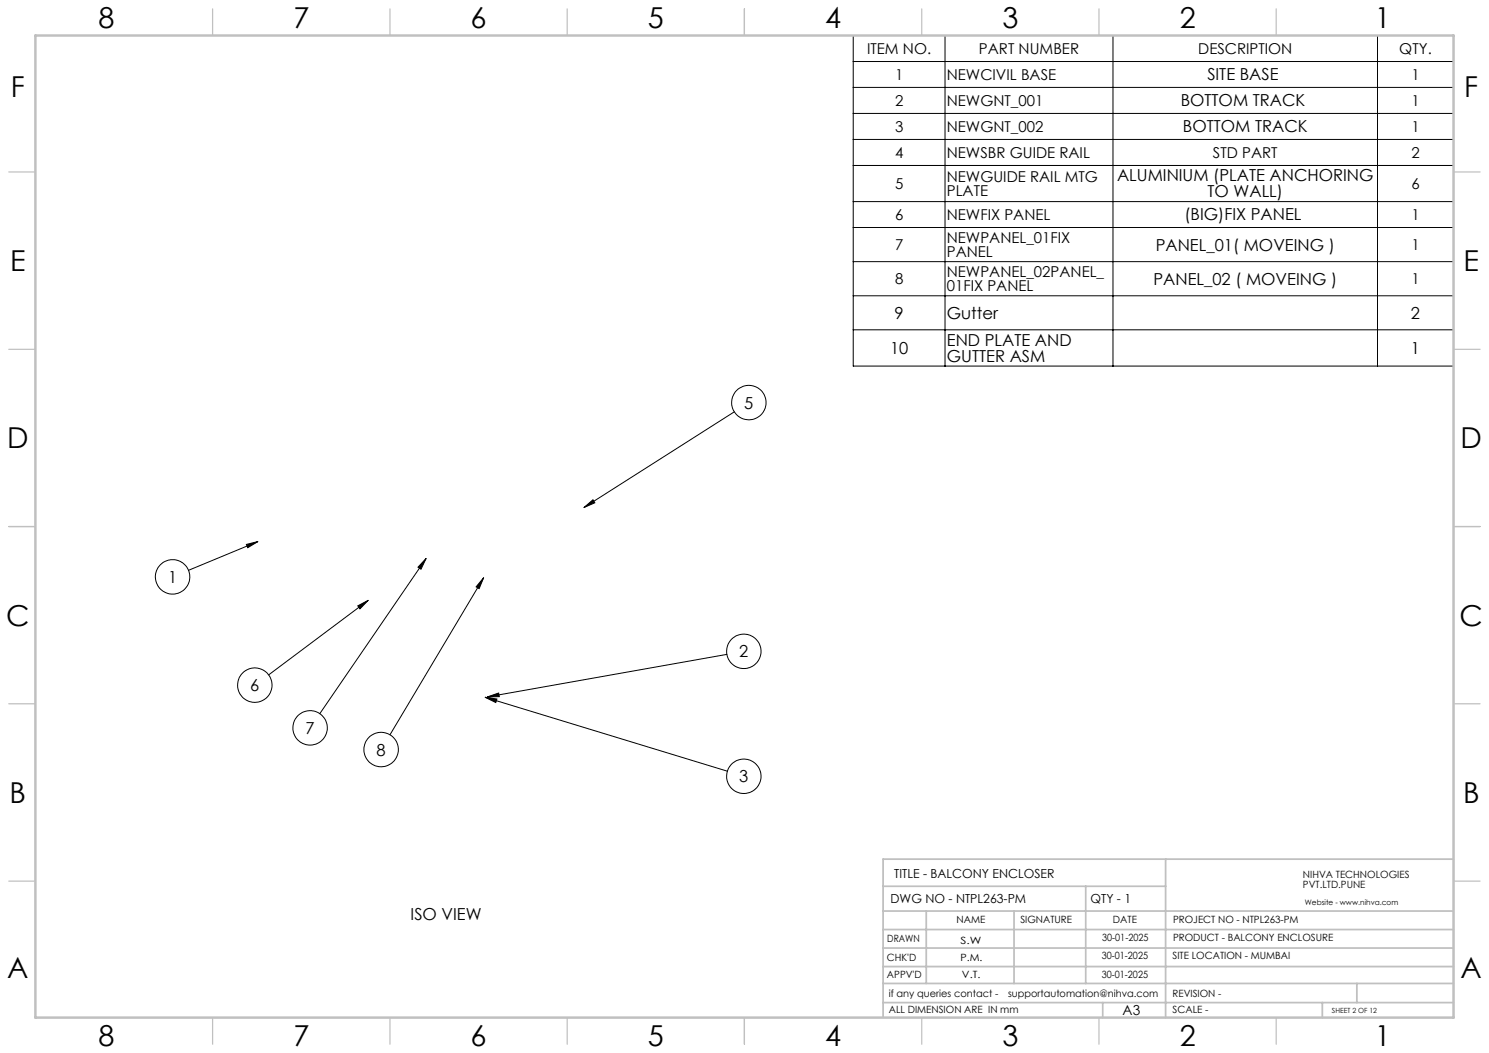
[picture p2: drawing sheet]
<svg xmlns="http://www.w3.org/2000/svg" width="420mm" height="297mm" viewBox="0 0 420 297" stroke-linecap="round" stroke-linejoin="round" font-family="sans-serif">
<g fill="none" stroke="#000" stroke-width=".28">
<path d="M240.7 10h169.3v93.3h-169.3zM240.7 17.4h169.3M266.6 10v93.3M313.9 10v93.3M388.5 10v93.3M240.7 24.7h169.3M240.7 32h169.3M240.7 39.3h169.3M240.7 46.7h169.3M240.7 56.9h169.3M240.7 64.2h169.3M240.7 73.8h169.3"/>
<path d="M240.7 83.4h169.3M240.7 93h169.3M207.1 116.2l-42.4 27M69.5 153.6l3.2-.9-2.8 1.8zM72.7 152.7l-19.5 8.2M120.2 157.5l-1.5 3-.8-.5zM120.2 157.5l-30 43.8M164.7 143.2l2.6-2.2 .5 .8zM100.9 170.9l3-1.6-2.4 2.4zM103.9 169.3l-28.1 21.1M136.4 162.9l-1.3 3.1-.8-.5zM136.4 162.9l-26.4 44.4"/>
<path d="M136.8 196.7l68.4 20.8M136.8 196.7l3.4 .5-.4 1zM137.5 196.6l3.2-1.1 .1 1zM205 184.6l-67.5 12"/>
<circle cx="211.2" cy="113.6" r="4.9"/>
<circle cx="48.7" cy="162.7" r="4.9"/>
<circle cx="71.9" cy="193.3" r="4.9"/>
<circle cx="209.8" cy="183.7" r="4.9"/>
<circle cx="87.5" cy="205.3" r="4.9"/>
<circle cx="107.5" cy="211.4" r="4.9"/>
<circle cx="209.8" cy="219" r="4.9"/>
</g>
<g fill="none" stroke="#c0c0c0" stroke-width=".35">
<path d="M60 2.5v7.5M110 2.5v7.5M160 2.5v7.5M210 2.5v7.5M260 2.5v7.5M310 2.5v7.5M360 2.5v7.5M2.5 48.5h7.5M410 48.5h7.5M2.5 98.5h7.5M410 98.5h7.5M2.5 148.5h7.5"/>
<path d="M410 148.5h7.5M2.5 198.5h7.5M410 198.5h7.5M2.5 248.5h7.5M410 248.5h7.5M60 287v7.5M110 287v7.5M160 287v7.5M210 287v7.5M260 287v7.5M310 287v7.5M360 287v7.5"/>
</g>
<g fill="none" stroke="#c0c0c0" stroke-width=".5">
<path d="M249.1 257h160.9M249.1 250h79.7M261.3 257v20.4M286 257v20.4M306.2 250v27.4M328.8 242.3v44.7M410 242.3h-160.9v44.7M249.1 272.6h160.9M249.1 267.4h160.9M249.1 262.2h160.9M249.1 277.4h160.9M382.7 277.4v5.4"/>
<path d="M249.1 282.8h160.9M311 282.8v4.2M373 282.8v4.2"/>
</g>
<path d="M10 10h400v277h-400z" fill="none" stroke="#c0c0c0" stroke-width=".7"/>
<path d="M69.5 153.6l3.2-.9-2.8 1.8zM100.9 170.9l3-1.6-2.4 2.4zM137.5 196.6l3.2-1.1 .1 1zM136.8 196.7l3.4 .5-.4 1zM120.2 157.5l-1.5 3-.8-.5zM136.4 162.9l-1.3 3.1-.8-.5zM164.7 143.2l2.6-2.2 .5 .8z" fill="#000"/>
<g font-size="8.1">
<text x="27.8" y="8">8</text>
<text x="82.8" y="8">7</text>
<text x="132.8" y="8">6</text>
<text x="182.8" y="8">5</text>
<text x="232.8" y="8">4</text>
<text x="282.8" y="8">3</text>
<text x="332.8" y="8">2</text>
<text x="387.8" y="8">1</text>
<text x="3" y="27.2">F</text>
<text x="413" y="27.2">F</text>
<text x="2.8" y="76.5">E</text>
<text x="412.8" y="76.5">E</text>
<text x="2" y="126.5">D</text>
<text x="412" y="126.5">D</text>
<text x="1.7" y="176.5">C</text>
<text x="411.7" y="176.5">C</text>
<text x="2.7" y="226.5">B</text>
<text x="412.7" y="226.5">B</text>
<text x="2" y="275.7">A</text>
<text x="412" y="275.7">A</text>
<text x="27.8" y="295">8</text>
<text x="82.8" y="295">7</text>
<text x="132.8" y="295">6</text>
<text x="182.8" y="295">5</text>
<text x="232.8" y="295">4</text>
<text x="282.8" y="295">3</text>
<text x="332.8" y="295">2</text>
<text x="387.8" y="295">1</text>
</g>
<g font-size="4.7">
<text x="340.6" y="22.7">SITE BASE</text>
<text x="333" y="30">BOTTOM TRACK</text>
<text x="333.7" y="37.3">BOTTOM TRACK</text>
<text x="315.1" y="51.2">ALUMINIUM (PLATE ANCHORING</text>
<text x="340.6" y="55.7">TO WALL)</text>
<text x="334.1" y="62.2">(BIG)FIX PANEL</text>
<text x="326" y="70.7">PANEL_01( MOVEING )</text>
<text x="325.3" y="80.3">PANEL_02 ( MOVEING )</text>
<text x="252.3" y="89.9">9</text>
<text x="267.1" y="89.9">Gutter</text>
<text x="398" y="89.9">2</text>
<text x="251" y="99.8">10</text>
<text x="267.1" y="97.5">END PLATE AND</text>
<text x="398" y="99.8">1</text>
<text x="267.1" y="102.1">GUTTER ASM</text>
<text x="210" y="115.2">5</text>
<text x="47.4" y="164.4">1</text>
<text x="208.5" y="185.4">2</text>
<text x="70.6" y="194.9">6</text>
<text x="86.2" y="207">7</text>
<text x="106.2" y="213.1">8</text>
<text x="208.5" y="220.6">3</text>
<text x="115.8" y="259.6">ISO VIEW</text>
</g>
<g font-size="4.2">
<text x="244.6" y="15.2">ITEM NO.</text>
<text x="276.1" y="15.2">PART NUMBER</text>
<text x="338" y="15.2">DESCRIPTION</text>
<text x="394.7" y="15.2">QTY.</text>
<text x="252.5" y="22.5">1</text>
<text x="267.1" y="22.5">NEWCIVIL BASE</text>
<text x="398.1" y="22.5">1</text>
<text x="252.5" y="29.8">2</text>
<text x="267.1" y="29.8">NEWGNT_001</text>
<text x="398.1" y="29.8">1</text>
<text x="252.5" y="37.2">3</text>
<text x="267.1" y="37.2">NEWGNT_002</text>
<text x="398.1" y="37.2">1</text>
<text x="252.5" y="44.5">4</text>
<text x="267.1" y="44.5">NEWSBR GUIDE RAIL</text>
<text x="342.1" y="44.5">STD PART</text>
<text x="398.1" y="44.5">2</text>
<text x="252.5" y="53.3">5</text>
<text x="267.1" y="51.2">NEWGUIDE RAIL MTG</text>
<text x="398.1" y="53.3">6</text>
<text x="267.1" y="55.3">PLATE</text>
<text x="252.5" y="62">6</text>
<text x="267.1" y="62">NEWFIX PANEL</text>
<text x="398.1" y="62">1</text>
<text x="252.5" y="70.5">7</text>
<text x="267.1" y="68.4">NEWPANEL_01FIX</text>
<text x="398.1" y="70.5">1</text>
<text x="267.1" y="72.6">PANEL</text>
<text x="252.5" y="80.1">8</text>
<text x="267.1" y="78.1">NEWPANEL_02PANEL_</text>
<text x="267.1" y="82.2">01FIX PANEL</text>
<text x="398.1" y="80.1">1</text>
</g>
<text font-size="3.9" x="316.7" y="286.4">A3</text>
<g font-size="3.5">
<text x="252.2" y="247.7">TITLE - BALCONY ENCLOSER</text>
<text x="251.2" y="254.8">DWG NO - NTPL263-PM</text>
<text x="307.6" y="254.8">QTY - 1</text>
</g>
<g font-size="2.8">
<text x="367.5" y="247.7">NIHVA TECHNOLOGIES</text>
<text x="367.5" y="250.5">PVT.LTD.PUNE</text>
<text x="269.8" y="260.4">NAME</text>
<text x="287.8" y="260.4">SIGNATURE</text>
<text x="313.9" y="260.5">DATE</text>
<text x="330.9" y="260.5">PROJECT NO - NTPL263-PM</text>
<text x="250.3" y="265.7">DRAWN</text>
<text x="270.9" y="266.1">S.W</text>
<text x="310.9" y="265.5">30-01-2025</text>
<text x="330.9" y="265.5">PRODUCT - BALCONY ENCLOSURE</text>
<text x="250.2" y="271.1">CHK'D</text>
<text x="250.2" y="275.8">APPV'D</text>
<text x="270.9" y="271.1">P.M.</text>
<text x="271.3" y="275.8">V.T.</text>
<text x="310.8" y="270.6">30-01-2025</text>
<text x="310.8" y="275.8">30-01-2025</text>
<text x="330.7" y="270.6">SITE LOCATION - MUMBAI</text>
<text x="250.7" y="281.1">if any queries contact -</text>
<text x="284.3" y="281.1">supportautomation@nihva.com</text>
<text x="330.7" y="281.1">REVISION -</text>
<text x="250.7" y="285.6">ALL DIMENSION ARE IN mm</text>
<text x="330.7" y="285.6">SCALE -</text>
</g>
<text font-size="2.1" x="368.1" y="255.1">Website - www.nihva.com</text>
<text font-size="2" x="375.7" y="285.6">SHEET 2 OF 12</text>
</svg>
